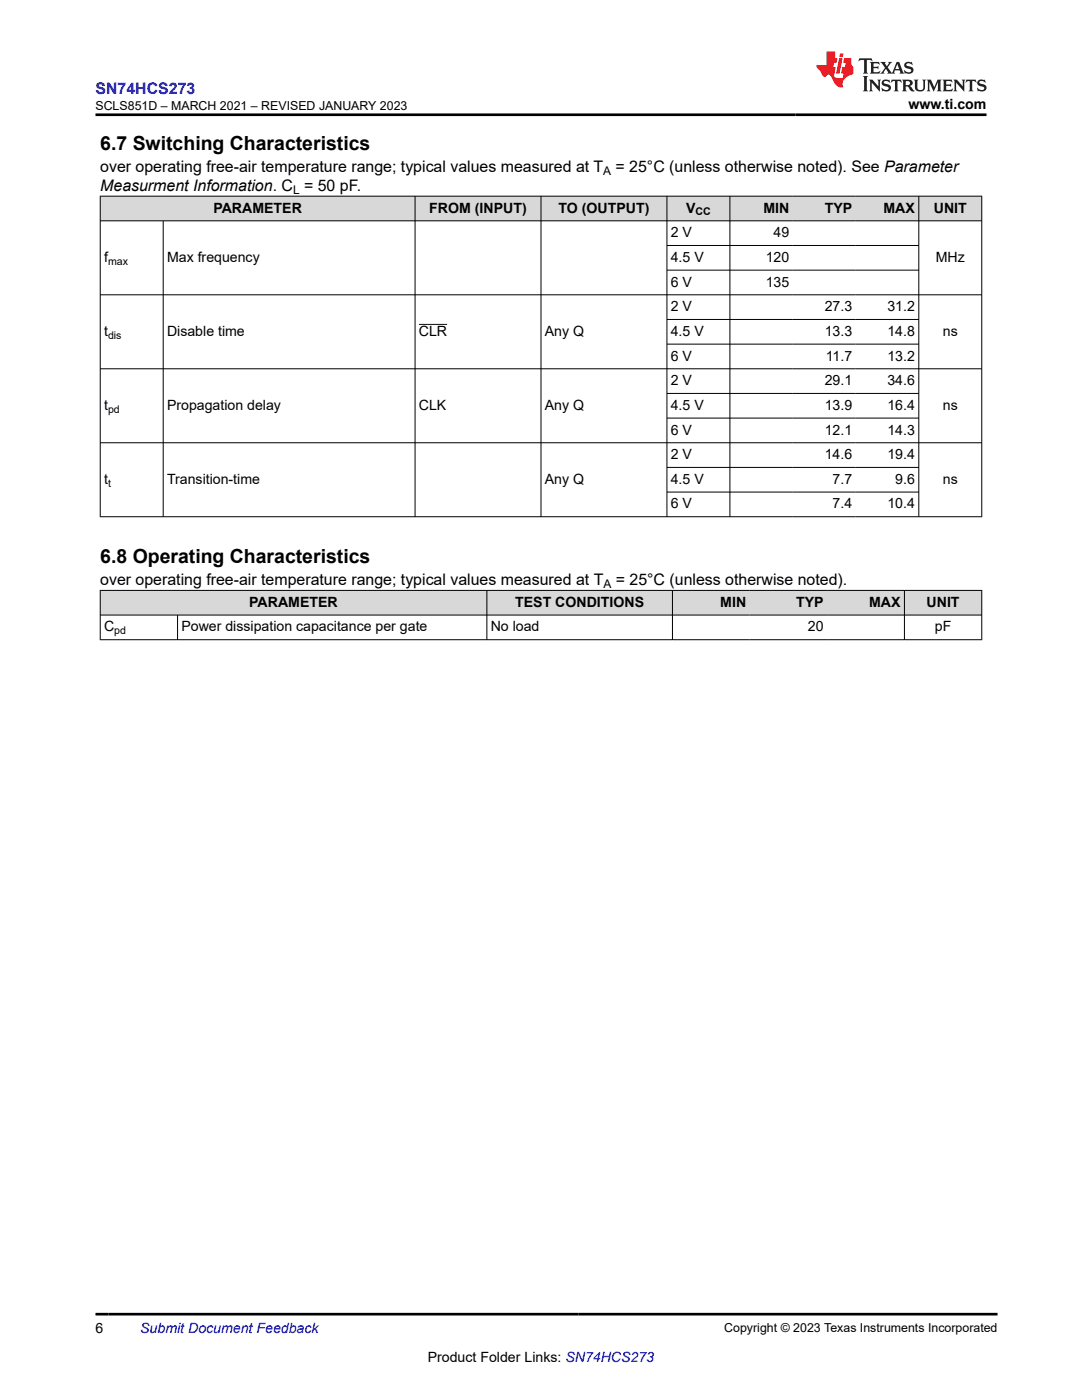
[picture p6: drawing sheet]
<svg xmlns="http://www.w3.org/2000/svg" width="216mm" height="279mm" viewBox="0 0 216 279" stroke-linecap="round" stroke-linejoin="round" font-family="sans-serif">
<g fill="#d8d8d8">
<path d="M20 39.1h175.9v5h-175.9z" fill-rule="evenodd"/>
<path d="M20.1 39.2h62.7v4.8h-62.7z" fill-rule="evenodd"/>
<path d="M82.9 39.2h25v4.8h-25z" fill-rule="evenodd"/>
<path d="M108 39.2h25v4.8h-25z" fill-rule="evenodd"/>
<path d="M133.1 39.2h12.5v4.8h-12.5z" fill-rule="evenodd"/>
<path d="M145.7 39.2h12.5v4.8h-12.5z" fill-rule="evenodd"/>
<path d="M158.2 39.2h12.6v4.8h-12.6z" fill-rule="evenodd"/>
<path d="M170.8 39.2h12.5v4.8h-12.5z" fill-rule="evenodd"/>
<path d="M183.4 39.2h12.4v4.8h-12.4z" fill-rule="evenodd"/>
</g>
<g fill="none" stroke="#000" stroke-width=".2">
<path d="M19.9 39.1h176.1M20 39.1v64.1M82.8 39.1v64.1M107.9 39.1v64.1M133.1 39.1v64.1M145.6 39.1v64.1M183.3 39.1v64.1M195.9 39.1v64.1M19.9 44.1h176.1M19.9 58.8h176.1M32.6 44.1v59.1M133.1 49h50.3"/>
<path d="M133.1 53.9h50.3M19.9 73.6h176.1M83.6 64.7h5.6M133.1 63.8h50.3M133.1 68.7h50.3M133.1 78.5h50.3M19.9 88.4h176.1M133.1 83.4h50.3M133.1 93.3h50.3M133.1 98.2h50.3M19.9 103.1h176.1"/>
</g>
<g fill="#d8d8d8">
<path d="M20 117.8h175.9v4.9h-175.9z" fill-rule="evenodd"/>
<path d="M20.1 117.9h77v4.8h-77z" fill-rule="evenodd"/>
<path d="M97.2 117.9h36.9v4.8h-36.9z" fill-rule="evenodd"/>
<path d="M134.2 117.9h15.4v4.8h-15.4z" fill-rule="evenodd"/>
<path d="M149.6 117.9h15.4v4.8h-15.4z" fill-rule="evenodd"/>
<path d="M165 117.9h15.4v4.8h-15.4z" fill-rule="evenodd"/>
<path d="M180.5 117.9h15.3v4.8h-15.3z" fill-rule="evenodd"/>
</g>
<path d="M19.9 117.8h176.1M20 117.8v9.9M97.1 117.8v9.9M134.2 117.8v9.9M180.5 117.8v9.9M195.9 117.8v9.9M19.9 122.7h176.1M19.9 127.7h176.1M35.4 122.7v5" fill="none" stroke="#000" stroke-width=".2"/>
<path d="M171.5 11.6l-.2 .6 .5-.2h.6v.1v2.2l-.2 .4h1l-.2-.4v-2.2v-.1h.5l.5 .2-.1-.6zM173.6 12.4l.2 .3v1.6l-.2 .4h1.9l.1-.6a1.08 1.08 0 0 1-1.3 .2v-.7h.6l.4 .2v-.7l-.4 .2h-.6v-.5l.2-.2a1 1 0 0 1 1 .3l-.1-.5zM175.7 12.4l.9 1.1-1 1.2h.9l-.2-.2 .5-.8 .4 .8-.2 .2h1.6l-.2-.2 .2-.5h.9l.1 .5-.1 .2h.9l-.2-.4-.8-1.9h-.5l-.9 2.1-.9-1.1 .9-1h-.8l.2 .2-.4 .6-.4-.6 .2-.2zM179 12.8l.4 1h-.7zM180.7 12.5a.65 .65 0 0 0-.2 .7 .65 .65 0 0 0 .6 .5l.6 .1 .1 .3a.79 .79 0 0 1-.7 .4 .79 .79 0 0 1-.7-.5l.1 .7 .2-.1a.93 .93 0 0 0 1.1 0 .93 .93 0 0 0 .4-.9 1.46 1.46 0 0 0-1.2-.6l-.1-.3a1.09 1.09 0 0 1 1.2 .2l-.2-.6-.1 .1-.5-.2zM172.2 15.2l.2 .4v2.2l-.2 .4h1l-.2-.4v-2.2l.2-.4zM173.4 15.9l.2 .4v1.5l-.2 .4h.8l-.3-.4 .1-1.3 1.6 1.8v-2l.2-.4h-.7l.1 .2 .1 1.1-1.2-1.3zM176.2 16a.65 .65 0 0 0-.2 .8 .65 .65 0 0 0 .6 .4l.6 .2 .1 .2a.79 .79 0 0 1-.7 .4 .79 .79 0 0 1-.7-.5l.1 .7 .2-.1a.93 .93 0 0 0 1.1 .1 .93 .93 0 0 0 .4-1 1.46 1.46 0 0 0-1.2-.5l-.1-.4a1.09 1.09 0 0 1 1.2 .2l-.1-.6-.2 .1-.5-.1zM177.9 15.9l-.1 .6a.63 .63 0 0 1 .8-.3v1.6l-.3 .4h1l-.2-.4v-1.6a.66 .66 0 0 1 .8 .3l-.1-.6zM180 15.9l.2 .4v1.5l-.2 .4h1l-.2-.2-.1-.7h.5l.1 .2a.79 .79 0 0 0 1.2 .6l-1-.9a.61 .61 0 0 0 .6-.6 .61 .61 0 0 0-.5-.7zM180.8 16.2h.1a.47 .47 0 0 1 .5 .1 .47 .47 0 0 1 .1 .5l-.1 .1-.7 .1zM182.3 15.9l.2 .2a2.27 2.27 0 0 0 .4 2 1.04 1.04 0 0 0 1.7-.7v-1.3l.2-.2h-.8l.2 .4v1.1a.6 .6 0 0 1-.6 .6 .6 .6 0 0 1-.6-.6v-1.1l.3-.4zM184.9 15.9l.2 .4v1.5l-.2 .4h.8l-.3-.4v-1.4l.9 1.9 .9-1.9v1.4l-.3 .4h1l-.2-.4v-1.5l.2-.4h-.8l-.7 1.5-.6-1.5zM188.1 15.9l.2 .4v1.5l-.2 .4h1.9l.1-.6a1.09 1.09 0 0 1-1.3 .2v-.7h.6l.4 .2v-.6l-.4 .2h-.6v-.6l.2-.1a1.01 1.01 0 0 1 1 .3l-.1-.6zM190.2 15.9l.3 .4v1.5l-.3 .4h.8l-.2-.4v-1.3l1.6 1.8v-2l.2-.4h-.7l.2 .2v1.1l-1.2-1.3zM192.8 15.9l-.1 .6a.63 .63 0 0 1 .8-.3v1.6l-.3 .4h1l-.2-.4v-1.6a.66 .66 0 0 1 .8 .3l-.1-.6zM195.2 16a.65 .65 0 0 0-.2 .8 .65 .65 0 0 0 .6 .4l.6 .2 .2 .2a.79 .79 0 0 1-.7 .4 .79 .79 0 0 1-.7-.5l.1 .7 .2-.1a.93 .93 0 0 0 1 .1 .93 .93 0 0 0 .5-1 1.46 1.46 0 0 0-1.3-.5v-.4a1.09 1.09 0 0 1 1.2 .2l-.2-.6-.2 .1-.5-.1z" fill="#231f20"/>
<path d="M164.9 10.3v2.7h-2l.1 .4 .8 1a.95 .95 0 0 0 1 .9 .59 .59 0 0 1 .5-.4 .59 .59 0 0 1 .5 .3l.4 .8a1.59 1.59 0 0 0 2.1 1.4 1.61 1.61 0 0 1 1-2.3l1-.3-.1-1.5a1.59 1.59 0 0 1-.3-1.7h-1.5l-.2 .9h.6l-.2 .9h-.5l-.2 .9v.3l.4 .1-.1 .9h-.7a.73 .73 0 0 1-1-.7l.3-1.5h-.5l.1-.9h.5l.2-.9h-.5v-1.3zM167.4 11.6l-.6 3.1h.7l.6-3.1zM167.6 10.7l-.1 .6h.7l.1-.6z" fill="#ed1c24"/>
<path d="M19 22.9h177.8M19 262.3h180" fill="none" stroke="#000" stroke-width=".53"/>
<g font-size="3.9">
<text x="20" y="29.9">6.7 Switching Characteristics</text>
<text x="20" y="112.4">6.8 Operating Characteristics</text>
</g>
<text font-size="3.2" fill="#00f" x="19" y="18.7">SN74HCS273</text>
<g font-size="3.2">
<text x="20" y="34.3">over operating free-air temperature range; typical values measured at T</text>
<text x="122.8" y="34.3">= 25°C (unless otherwise noted). See Parameter</text>
<text x="20" y="38.1">Measurment Information. C = 50 pF.</text>
<text x="20" y="116.8">over operating free-air temperature range; typical values measured at T</text>
<text x="122.9" y="116.8">= 25°C (unless otherwise noted).</text>
</g>
<g font-size="2.8">
<text x="181.3" y="21.8">www.ti.com</text>
<text x="42.6" y="42.4">PARAMETER</text>
<text x="85.7" y="42.4">FROM (INPUT)</text>
<text x="111.4" y="42.4">TO (OUTPUT)</text>
<text x="133.8" y="47.3">2 V</text>
<text x="136.9" y="42.4">V</text>
<text x="152.3" y="42.4">MIN</text>
<text x="154.4" y="47.3">49</text>
<text x="164.6" y="42.4">TYP</text>
<text x="176.3" y="42.4">MAX</text>
<text x="186.3" y="42.4">UNIT</text>
<text x="20.8" y="52.3">f</text>
<text x="33.3" y="52.3">Max frequency</text>
<text x="133.8" y="52.3">4.5 V</text>
<text x="152.8" y="52.3">120</text>
<text x="186.7" y="52.3">MHz</text>
<text x="133.8" y="57.2">6 V</text>
<text x="152.8" y="57.2">135</text>
<text x="133.8" y="62.1">2 V</text>
<text x="164.6" y="62.1">27.3</text>
<text x="177.1" y="62.1">31.2</text>
<text x="20.8" y="67">t</text>
<text x="33.3" y="67">Disable time</text>
<text x="83.6" y="67">CLR</text>
<text x="108.7" y="67">Any Q</text>
<text x="133.8" y="67">4.5 V</text>
<text x="133.8" y="72">6 V</text>
<text x="164.6" y="67">13.3</text>
<text x="164.8" y="72">11.7</text>
<text x="177.1" y="67">14.8</text>
<text x="177.1" y="72">13.2</text>
<text x="188.1" y="67">ns</text>
<text x="133.8" y="76.9">2 V</text>
<text x="164.6" y="76.9">29.1</text>
<text x="177.1" y="76.9">34.6</text>
<text x="20.8" y="81.8">t</text>
<text x="33.3" y="81.8">Propagation delay</text>
<text x="83.6" y="81.8">CLK</text>
<text x="108.7" y="81.8">Any Q</text>
<text x="133.8" y="81.8">4.5 V</text>
<text x="164.6" y="81.8">13.9</text>
<text x="177.1" y="81.8">16.4</text>
<text x="188.1" y="81.8">ns</text>
<text x="133.8" y="86.7">6 V</text>
<text x="164.6" y="86.7">12.1</text>
<text x="177.1" y="86.7">14.3</text>
<text x="133.8" y="91.6">2 V</text>
<text x="164.6" y="91.6">14.6</text>
<text x="177.1" y="91.6">19.4</text>
<text x="20.8" y="96.6">t</text>
<text x="33.3" y="96.6">Transition-time</text>
<text x="108.7" y="96.6">Any Q</text>
<text x="133.8" y="96.6">4.5 V</text>
<text x="133.8" y="101.5">6 V</text>
<text x="166.1" y="96.6">7.7</text>
<text x="166.1" y="101.5">7.4</text>
<text x="177.1" y="101.5">10.4</text>
<text x="178.6" y="96.6">9.6</text>
<text x="188.1" y="96.6">ns</text>
<text x="49.7" y="121.1">PARAMETER</text>
<text x="102.8" y="121.1">TEST CONDITIONS</text>
<text x="143.7" y="121.1">MIN</text>
<text x="158.8" y="121.1">TYP</text>
<text x="173.4" y="121.1">MAX</text>
<text x="184.9" y="121.1">UNIT</text>
<text x="20.8" y="126">C</text>
<text x="36.2" y="126">Power dissipation capacitance per gate</text>
<text x="97.9" y="126">No load</text>
<text x="161.2" y="126">20</text>
<text x="186.5" y="126">pF</text>
<text x="19" y="266.1">6</text>
<text x="85.4" y="271.7">Product Folder Links: SN74HCS273</text>
</g>
<text font-size="2.8" fill="#00f" x="28" y="266.1">Submit Document Feedback</text>
<g font-size="2.5">
<text x="19.1" y="21.9">SCLS851D – MARCH 2021 – REVISED JANUARY 2023</text>
<text x="144.5" y="265.8">Copyright © 2023 Texas Instruments Incorporated</text>
</g>
<g font-size="2.4">
<text x="120.4" y="34.9">A</text>
<text x="58.5" y="38.7">L</text>
<text x="120.4" y="117.4">A</text>
</g>
<g font-size="2.1">
<text x="138.8" y="43">CC</text>
<text x="21.6" y="52.8">max</text>
<text x="21.6" y="67.6">dis</text>
<text x="21.6" y="82.4">pd</text>
<text x="21.6" y="97.1">t</text>
<text x="22.8" y="126.6">pd</text>
</g>
</svg>
